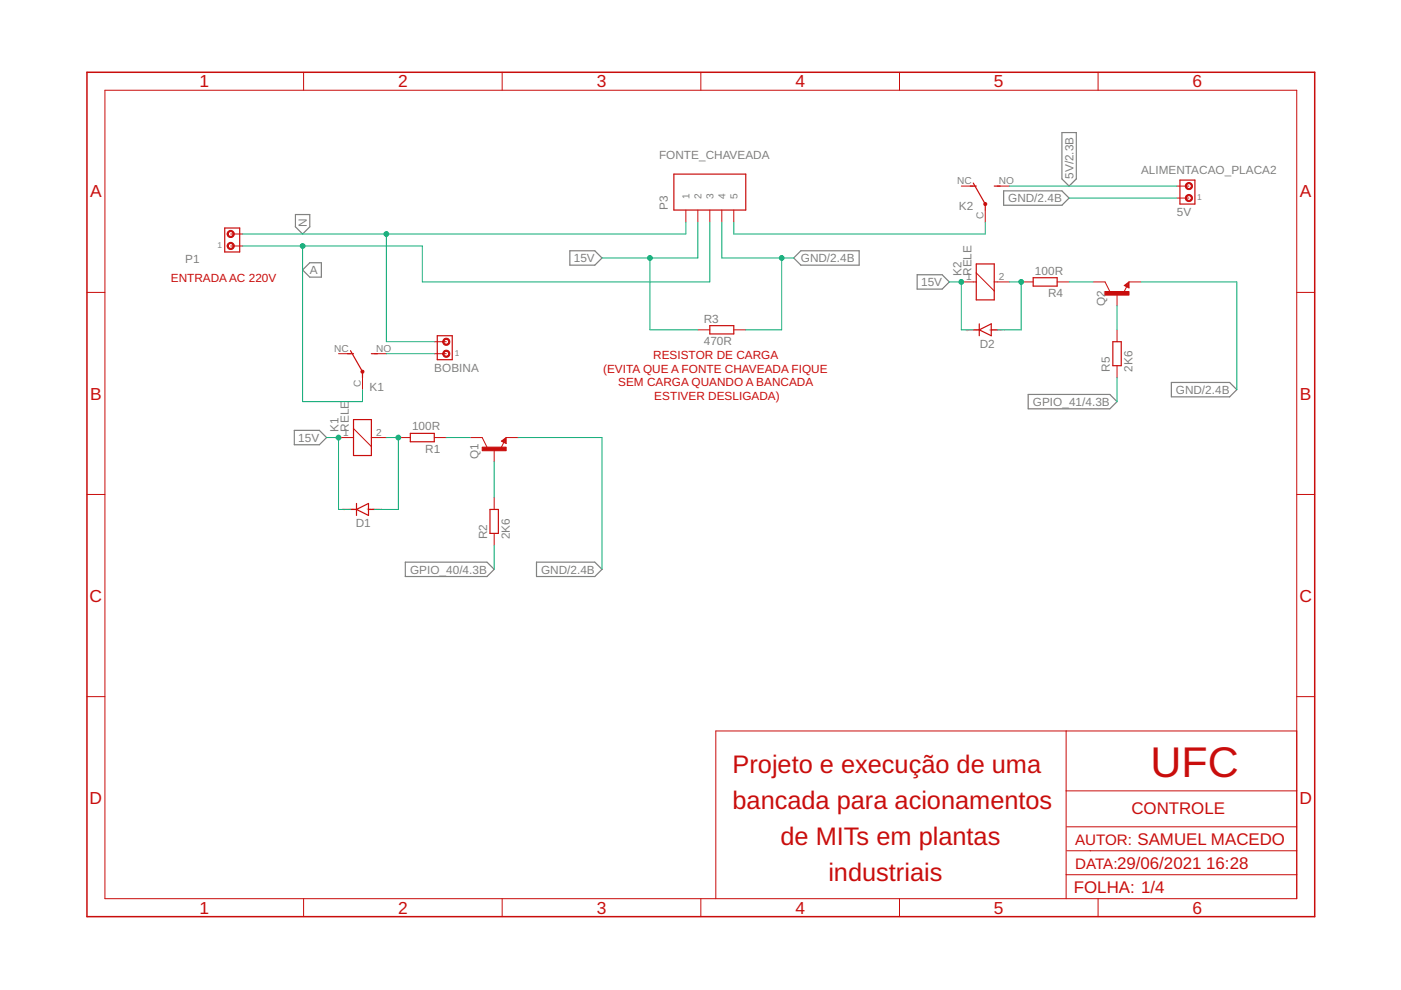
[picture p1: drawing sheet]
<svg xmlns="http://www.w3.org/2000/svg" width="297mm" height="210mm" viewBox="0 0 297 210" stroke-linecap="round" stroke-linejoin="round" font-family="sans-serif">
<path d="M225.1 28.1h3.1v9.8l-1.5 1.6-1.6-1.6zM62.6 45.5h3.1v2.6l-1.5 1.5-1.6-1.5zM65.7 55.7h2.4v3.1h-2.4l-1.5-1.6zM120.8 53.2h5.3l1.5 1.5-1.5 1.5h-5.3zM168.3 54.7l1.5-1.5h12.4v3h-12.4zM194.5 58.3h5.2l1.6 1.5-1.6 1.5h-5.2zM212.8 40.5h12.3l1.6 1.5-1.6 1.5h-12.3zM62.4 91.2h5.3l1.5 1.6-1.5 1.5h-5.3zM218 83.6h17.3l1.5 1.6-1.5 1.5h-17.3zM248.3 81.1h12.4l1.5 1.5-1.5 1.5h-12.4zM85.9 119.2h17.4l1.5 1.5-1.5 1.5h-17.4zM113.7 119.2h12.4l1.5 1.5-1.5 1.5h-12.4z" fill="none" stroke="#808080" stroke-width=".25"/>
<g fill="none" stroke="#c90d0c" stroke-width=".21">
<path d="M22.2 19.1h252.7v171.4h-252.7zM64.4 15.3v3.8M106.5 15.3v3.8M148.6 15.3v3.8M190.7 15.3v3.8M232.8 15.3v3.8M203.8 39.5h2.6M211.4 39.5h2.6M249.5 39.5h2.6M48.9 52.2h2.6M48.9 49.6h2.6M145.4 44.5v2.6"/>
<path d="M148 44.5v2.6M150.5 44.5v2.6M153 44.5v2.6M155.6 44.5v2.6M203.8 59.8h3.2M207 57.9l3.8 3.8M208.9 44.5v2.6M210.8 59.8h3.2M216.5 59.8h2.6M224.1 59.8h2.6M231.8 59.8h2.5l1 2M239.4 59.8h2.5"/>
<path d="M249.5 42h2.6M18.4 62h3.8M71.8 75h2.5M79.4 75h2.5M92.1 75h2.5M92.1 72.5h2.5M148 69.9h2.5M155.6 69.9h2.5M236.8 62.3v2.6M236.8 69.9v2.6M236.8 77.5v2.6M238.4 60.5l1-.7v1.2z"/>
<path d="M238.9 60.8l-.6 1.2M274.9 62h3.8M71.8 92.8h3.2M75 90.9l3.7 3.8M76.9 80.1v2.5M78.7 92.8h3.2M84.5 92.8h2.5M92.1 92.8h2.5M99.7 92.8h2.5l1.1 2M104.8 95.3v2.6M106.3 93.5l1-.7v1.2zM106.8 93.8l-.6 1.2"/>
<path d="M107.3 92.8h2.6M18.4 104.8h3.8M104.8 105.5v2.5M104.8 113.1v2.5M274.9 104.8h3.8M18.4 147.7h3.8M226 155v35.5M274.9 155h-123.1v35.5M274.9 147.7h3.8M226 167.7h48.9M226.2 175.3h48.7M64.4 190.5v3.9"/>
<path d="M106.5 190.5v3.9M148.6 190.5v3.9M190.7 190.5v3.9M226 185.5h48.9M226.2 180.4h48.7M232.8 190.5v3.9"/>
</g>
<path d="M18.4 15.3h260.3v179.1h-260.3z" fill="none" stroke="#c90d0c" stroke-width=".32"/>
<g fill="none" stroke="#c90d0c" stroke-width=".25">
<path d="M142.9 36.9h15.2v7.6h-15.2zM205.7 39.5h1.3M206.4 38.8l2.5 4.5v1.2M210.8 39.5h1.3M250.2 38.2h3.1v5.1h-3.1zM47.6 48.3h3.2v5.1h-3.2zM207 56h3.8v7.6h-3.8zM219.1 58.9h5v1.8h-5zM73.7 75h1.3M74.3 74.4l2.6 4.4v1.3M78.7 75h1.3M92.7 71.2h3.2v5.1h-3.2z"/>
<path d="M150.5 69h5.1v1.8h-5.1zM206.4 69.9h1.2M207.6 69.9l2.6-1.2v2.5zM207.6 68.7v2.5M210.2 69.9h1.2M235.9 72.5h1.8v5h-1.8zM238.9 60.5l.2-.1v.4l-.5-.3 .6-.5v.8M75 89h3.7v7.6h-3.7zM87 91.9h5.1v1.8h-5.1zM106.8 93.5l.3-.1v.4l-.5-.3 .6-.5v.8M74.3 108h1.3M75.6 108l2.5-1.3v2.6z"/>
<path d="M75.6 106.7v2.6M78.1 108h1.3M103.9 108h1.8v5.1h-1.8z"/>
</g>
<g fill="#c90d0c" stroke="#c90d0c" stroke-width=".21">
<path d="M234.3 61.8h5.1v.8h-5.1z"/>
<path d="M102.2 94.8h5.1v.8h-5.1z"/>
</g>
<g fill="#c90d0c" stroke="#c90d0c" stroke-width=".21">
<path d="M48.3 51.7a.76 .76 0 0 1 1.2 0 .76 .76 0 0 1-.4 1.2 .76 .76 0 0 1-.9-.7h.2a.51 .51 0 0 1 .7-.5 .51 .51 0 0 1 .1 .9 .51 .51 0 0 1-.8-.3v-.1h-.2z" fill-rule="evenodd"/>
<path d="M48.3 49.1a.76 .76 0 0 1 1.2 .1 .76 .76 0 0 1-.4 1.1 .76 .76 0 0 1-.9-.7h.2a.51 .51 0 0 1 .7-.4 .51 .51 0 0 1 .1 .8 .51 .51 0 0 1-.8-.2v-.2h-.2z" fill-rule="evenodd"/>
<path d="M76.6 78.6h.5v.4h-.5z" fill-rule="evenodd"/>
<path d="M94 74.5a.76 .76 0 0 1 1.3 .1 .76 .76 0 0 1-.5 1.1 .76 .76 0 0 1-.9-.7h.2a.51 .51 0 0 1 .7-.5 .51 .51 0 0 1 .2 .8 .51 .51 0 0 1-.9-.1v-.2h-.2z" fill-rule="evenodd"/>
<path d="M94 72a.76 .76 0 0 1 1.3 .1 .76 .76 0 0 1-.5 1.1 .76 .76 0 0 1-.9-.7h.2a.51 .51 0 0 1 .7-.5 .51 .51 0 0 1 .2 .8 .51 .51 0 0 1-.9-.2v-.1h-.2z" fill-rule="evenodd"/>
<path d="M251.5 41.5a.76 .76 0 0 1 1.2 .1 .76 .76 0 0 1-.4 1.1 .76 .76 0 0 1-1-.7h.3a.51 .51 0 0 1 .6-.5 .51 .51 0 0 1 .2 .8 .51 .51 0 0 1-.8-.1v-.2h-.3z" fill-rule="evenodd"/>
<path d="M251.5 39a.76 .76 0 0 1 1.2 0 .76 .76 0 0 1-.4 1.2 .76 .76 0 0 1-1-.7h.3a.51 .51 0 0 1 .6-.6 .51 .51 0 0 1 .2 .9 .51 .51 0 0 1-.8-.2v-.1h-.3z" fill-rule="evenodd"/>
<circle cx="208.9" cy="43.3" r=".33"/>
</g>
<g fill="none" stroke="#0dab76" stroke-width=".21">
<path d="M214 39.5h35.5M64.2 52.2v33h12.7v-2.6M81.9 49.6v22.9h10.2M137.8 54.7v15.2h10.2M145.4 47.1v2.5h-93.9M148 47.1v7.6h-20.4M150.5 47.1v12.7h-61v-7.6h-38M153 47.1v7.6h15.3M155.6 47.1v2.5h53.3v-2.5M165.7 54.7v15.2h-7.6M201.3 59.8h2.5v10.1h2.6M214 59.8h2.5v10.1h-5.1"/>
<path d="M226.7 59.8h5.1M226.7 42h22.8M241.9 59.8h20.3v22.8M81.9 75h10.2M236.8 64.9v5M69.2 92.8h2.6v15.2h2.5M81.9 92.8h2.6v15.2h-5.1M94.6 92.8h5.1M104.8 97.9v7.6M109.9 92.8h17.7v27.9M236.8 80.1v5.1M104.8 115.6v5.1"/>
</g>
<g fill="#0dab76" stroke="#0dab76" stroke-width=".21">
<circle cx="165.7" cy="54.7" r=".51"/>
<circle cx="81.9" cy="49.6" r=".51"/>
<circle cx="137.8" cy="54.7" r=".51"/>
<circle cx="203.8" cy="59.8" r=".51"/>
<circle cx="71.8" cy="92.8" r=".51"/>
<circle cx="64.2" cy="52.2" r=".51"/>
<circle cx="216.5" cy="59.8" r=".51"/>
<circle cx="84.5" cy="92.8" r=".51"/>
</g>
<text font-size="9.1" fill="#c90d0c" x="243.9" y="164.6">UFC</text>
<g font-size="5.4" fill="#c90d0c">
<text x="155.3" y="163.9">Projeto e execução de uma</text>
<text x="155.3" y="171.5">bancada para acionamentos</text>
<text x="165.5" y="179.1">de MITs em plantas</text>
<text x="175.6" y="186.7">industriais</text>
</g>
<g font-size="3.7" fill="#c90d0c">
<text x="42.3" y="18.5">1</text>
<text x="84.4" y="18.5">2</text>
<text x="126.5" y="18.5">3</text>
<text x="168.6" y="18.5">4</text>
<text x="210.7" y="18.5">5</text>
<text x="252.9" y="18.5">6</text>
<text x="19.1" y="41.9">A</text>
<text x="275.6" y="41.9">A</text>
<text x="19.1" y="84.7">B</text>
<text x="275.6" y="84.7">B</text>
<text x="19" y="127.6">C</text>
<text x="275.5" y="127.6">C</text>
<text x="19" y="170.4">D</text>
<text x="275.5" y="170.4">D</text>
<text x="42.3" y="193.7">1</text>
<text x="84.4" y="193.7">2</text>
<text x="126.5" y="193.7">3</text>
<text x="168.6" y="193.7">4</text>
<text x="210.7" y="193.7">5</text>
<text x="252.9" y="193.7">6</text>
</g>
<g font-size="3.6" fill="#c90d0c">
<text x="239.9" y="172.5">CONTROLE</text>
<text x="255.7" y="184.2">16:28</text>
<text x="227.7" y="189.4">FOLHA: 1/4</text>
</g>
<g font-size="3.2" fill="#c90d0c">
<text x="227.9" y="179.1">AUTOR: SAMUEL MACEDO</text>
<text x="227.9" y="184.2">DATA:29/06/2021</text>
</g>
<g font-size="2.5" fill="#808080">
<text x="139.7" y="33.6">FONTE_CHAVEADA</text>
<text x="227.6" y="37.9" transform="rotate(-90 227.6 37.9)">5V/2.3B</text>
<text x="241.9" y="36.9">ALIMENTACAO_PLACA2</text>
<text x="141.6" y="44.5" transform="rotate(-90 141.6 44.5)">P3</text>
<text x="203.3" y="44.5">K2</text>
<text x="213.7" y="42.9">GND/2.4B</text>
<text x="249.5" y="45.8">5V</text>
<text x="65" y="48.1" transform="rotate(-90 65 48.1)">N</text>
<text x="39.3" y="55.7">P1</text>
<text x="65.7" y="58.1">A</text>
<text x="121.6" y="55.6">15V</text>
<text x="169.8" y="55.6">GND/2.4B</text>
<text x="203.8" y="58.5" transform="rotate(-90 203.8 58.5)">K2</text>
<text x="206" y="58.5" transform="rotate(-90 206 58.5)">RELE</text>
<text x="219.4" y="58.2">100R</text>
<text x="195.3" y="60.7">15V</text>
<text x="222.2" y="63">R4</text>
<text x="234.3" y="64.8" transform="rotate(-90 234.3 64.8)">Q2</text>
<text x="149.2" y="68.4">R3</text>
<text x="149.2" y="73.2">470R</text>
<text x="207.7" y="73.7">D2</text>
<text x="78.3" y="82.9">K1</text>
<text x="92.1" y="78.8">BOBINA</text>
<text x="235.3" y="78.8" transform="rotate(-90 235.3 78.8)">R5</text>
<text x="240.1" y="78.8" transform="rotate(-90 240.1 78.8)">2K6</text>
<text x="249.3" y="83.5">GND/2.4B</text>
<text x="219" y="86">GPIO_41/4.3B</text>
<text x="63.2" y="93.7">15V</text>
<text x="71.8" y="91.5" transform="rotate(-90 71.8 91.5)">K1</text>
<text x="73.9" y="91.5" transform="rotate(-90 73.9 91.5)">RELE</text>
<text x="87.4" y="91.3">100R</text>
<text x="90.2" y="96.1">R1</text>
<text x="101.5" y="97.3" transform="rotate(-90 101.5 97.3)">Q1</text>
<text x="75.4" y="111.8">D1</text>
<text x="103.3" y="114.4" transform="rotate(-90 103.3 114.4)">R2</text>
<text x="108.1" y="114.4" transform="rotate(-90 108.1 114.4)">2K6</text>
<text x="86.9" y="121.6">GPIO_40/4.3B</text>
<text x="114.7" y="121.6">GND/2.4B</text>
</g>
<g font-size="2.5" fill="#c90d0c">
<text x="36.2" y="59.8">ENTRADAAC 220V</text>
<text x="138.5" y="76.2">RESISTOR DE CARGA</text>
<text x="127.9" y="79">(EVITA QUE A FONTE CHAVEADA FIQUE</text>
<text x="131.1" y="81.9">SEM CARGA QUANDO A BANCADA</text>
<text x="138.7" y="84.7">ESTIVER DESLIGADA)</text>
</g>
<g font-size="2.1" fill="#808080">
<text x="202.9" y="39.1">NC</text>
<text x="211.8" y="39.1">NO</text>
<text x="146.2" y="42.2" transform="rotate(-90 146.2 42.2)">1</text>
<text x="148.7" y="42.2" transform="rotate(-90 148.7 42.2)">2</text>
<text x="151.3" y="42.2" transform="rotate(-90 151.3 42.2)">3</text>
<text x="153.8" y="42.2" transform="rotate(-90 153.8 42.2)">4</text>
<text x="156.3" y="42.2" transform="rotate(-90 156.3 42.2)">5</text>
<text x="208.5" y="46.4" transform="rotate(-90 208.5 46.4)">C</text>
<text x="204.8" y="59.4">1</text>
<text x="211.8" y="59.4">2</text>
<text x="70.9" y="74.6">NC</text>
<text x="79.7" y="74.6">NO</text>
<text x="76.5" y="82" transform="rotate(-90 76.5 82)">C</text>
<text x="72.8" y="92.4">1</text>
<text x="79.7" y="92.4">2</text>
</g>
<g font-size="1.8" fill="#808080">
<text x="253.9" y="42.5">1</text>
<text x="46.1" y="52.7">1</text>
<text x="96.4" y="75.5">1</text>
</g>
<g font-size=".6" fill="#ffba08">
<text x="204.7" y="70.1">SpiceOrder 2</text>
<text x="209.7" y="70.1">SpiceOrder 1</text>
<text x="72.6" y="108.2">SpiceOrder 2</text>
<text x="77.7" y="108.2">SpiceOrder 1</text>
</g>
</svg>
